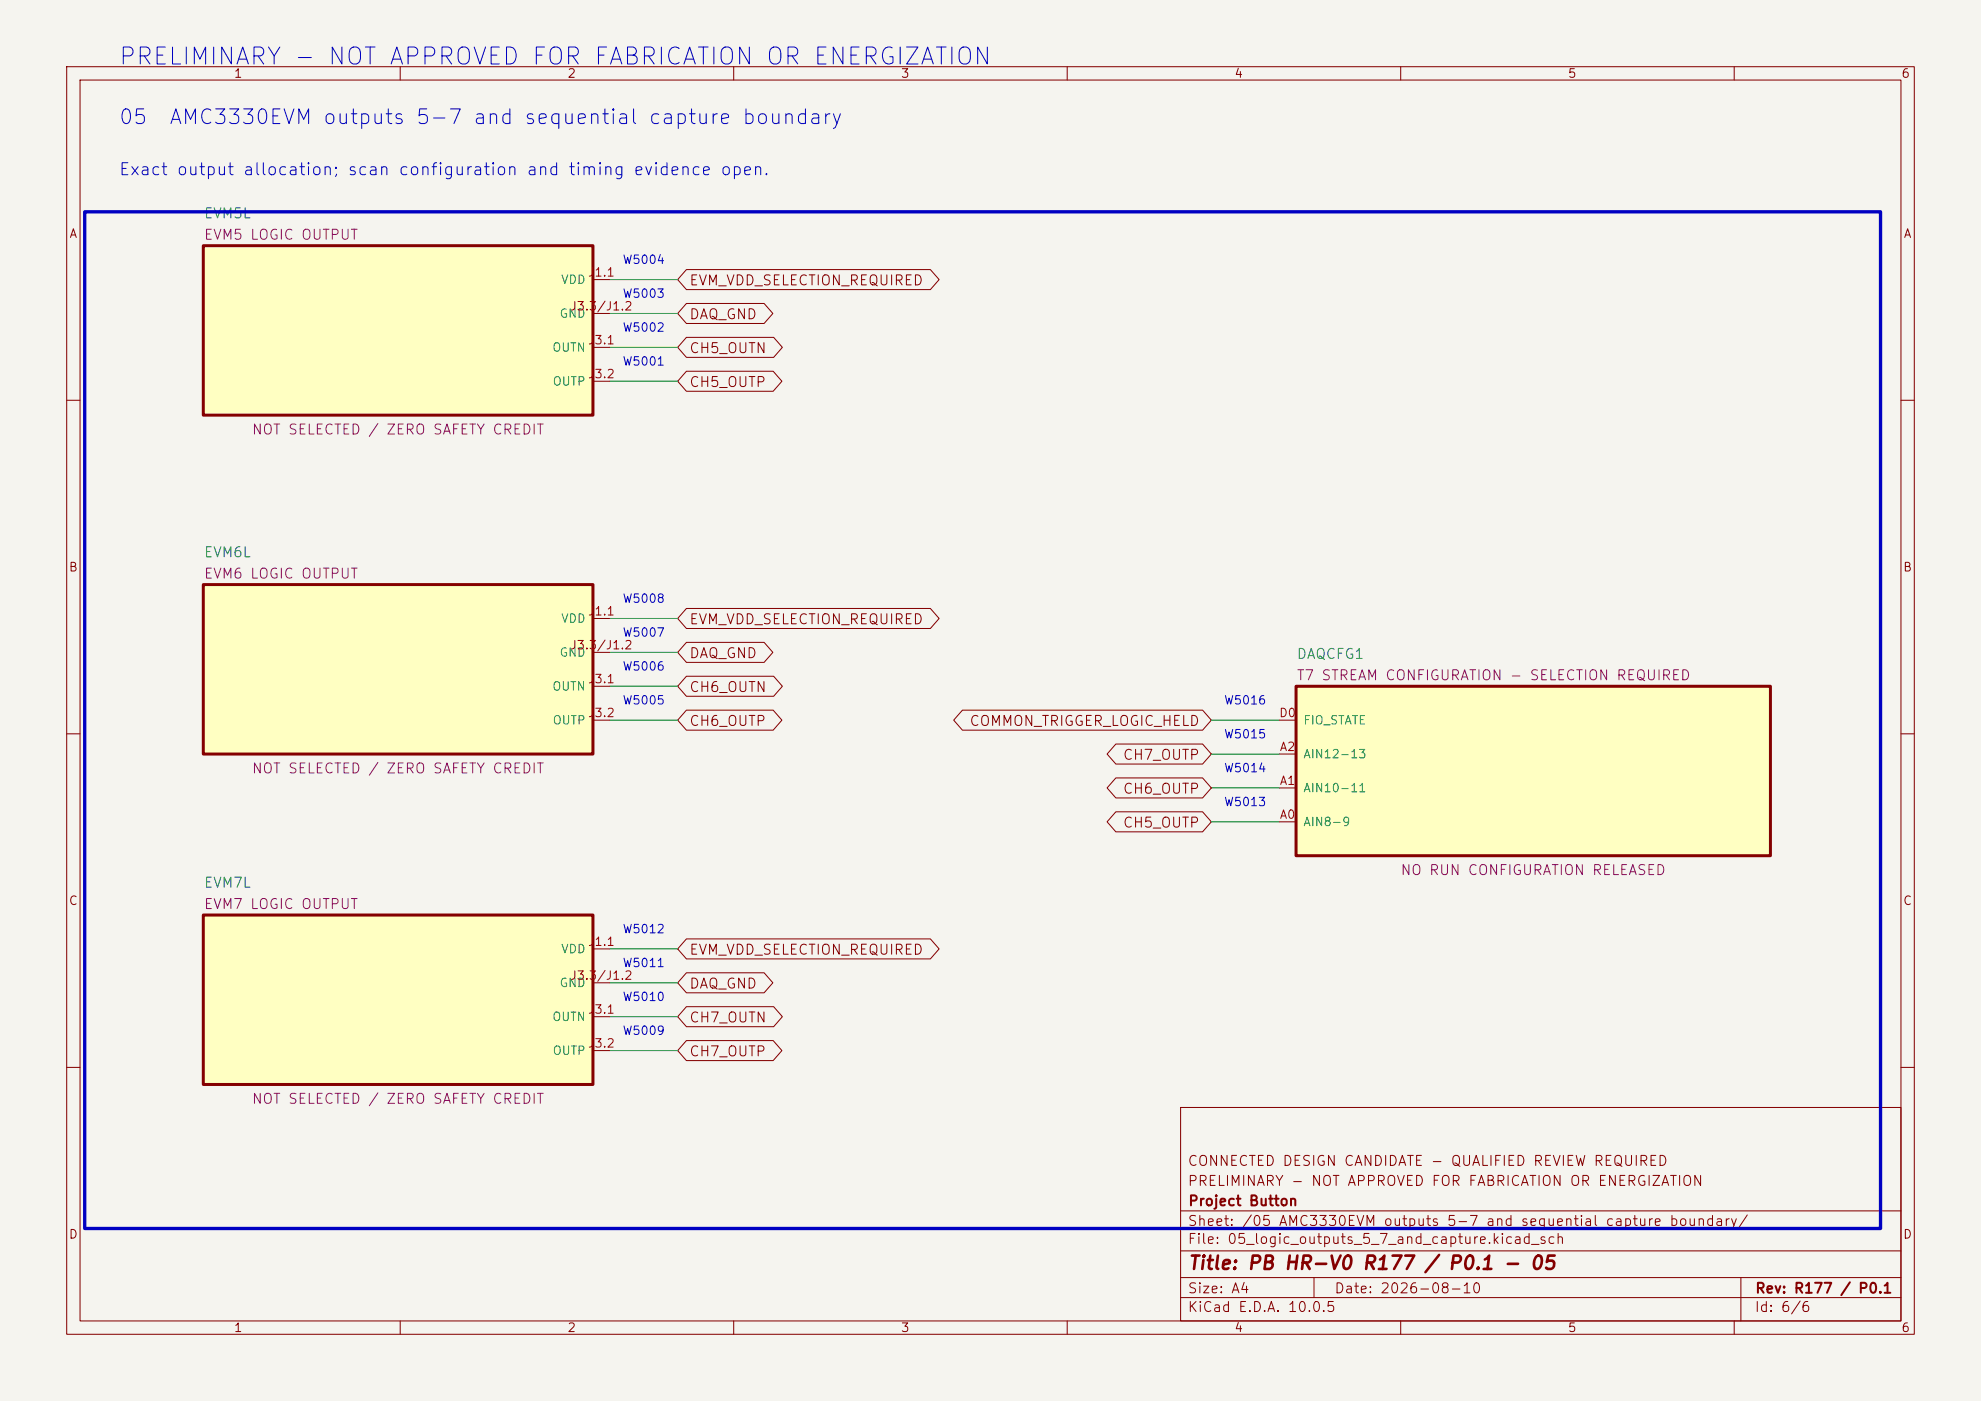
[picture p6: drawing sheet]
<svg xmlns="http://www.w3.org/2000/svg" width="297mm" height="210mm" viewBox="0 0 297 210" stroke-linecap="round" stroke-linejoin="round" font-family="sans-serif">
<path d="M0 0h297v210h-297z" fill="#f5f4ef" stroke="#f5f4ef" stroke-width=".15"/>
<g fill="none" stroke="#840000" stroke-width=".15">
<path d="M10 10h277v190h-277zM12 12h273v186h-273zM60 10v2M110 10v2M160 10v2M210 10v2M260 10v2M10 60h2M285 60h2M10 110h2M285 110h2M10 160h2"/>
<path d="M177 166h108v32h-108zM285 160h2M60 198v2M110 198v2M160 198v2M177 194.5h108M177 191.5h108M177 187.5h108M177 181.5h108M197 191.5v3M210 198v2M260 198v2"/>
<path d="M261 191.5v6.5"/>
</g>
<path d="M30.5 36.8h58.4v25.4h-58.4z" fill="#ffffc2"/>
<path d="M30.5 36.8h58.4v25.4h-58.4z" fill="none" stroke="#840000" stroke-width=".45"/>
<path d="M88.9 41.9h2.5M88.9 52.1h2.5M88.9 57.2h2.5M88.9 47h2.5" fill="none" stroke="#840000" stroke-width=".15"/>
<path d="M30.5 137.2h58.4v25.4h-58.4z" fill="#ffffc2"/>
<path d="M30.5 137.2h58.4v25.4h-58.4z" fill="none" stroke="#840000" stroke-width=".45"/>
<path d="M88.9 142.2h2.5M88.9 152.4h2.5M88.9 157.5h2.5M88.9 147.3h2.5" fill="none" stroke="#840000" stroke-width=".15"/>
<path d="M194.3 102.9h71.1v25.4h-71.1z" fill="#ffffc2"/>
<path d="M194.3 102.9h71.1v25.4h-71.1z" fill="none" stroke="#840000" stroke-width=".45"/>
<path d="M191.8 118.1h2.5M191.8 113h2.5M191.8 108h2.5M191.8 123.2h2.5" fill="none" stroke="#840000" stroke-width=".15"/>
<path d="M30.5 87.6h58.4v25.4h-58.4z" fill="#ffffc2"/>
<path d="M30.5 87.6h58.4v25.4h-58.4z" fill="none" stroke="#840000" stroke-width=".45"/>
<g fill="none" stroke="#840000" stroke-width=".15">
<path d="M102.9 50.6h13.1l1.3 1.5-1.3 1.5h-13.1l-1.3-1.5zM102.9 55.6h13l1.3 1.6-1.3 1.5h-13l-1.3-1.5zM102.9 45.5h11.7l1.3 1.5-1.3 1.5h-11.7l-1.3-1.5zM102.9 40.4h36.6l1.3 1.5-1.3 1.5h-36.6l-1.3-1.5zM88.9 92.7h2.5M88.9 97.8h2.5M102.9 91.2h36.6l1.3 1.5-1.3 1.5h-36.6l-1.3-1.5zM102.9 96.3h11.7l1.3 1.5-1.3 1.5h-11.7l-1.3-1.5zM88.9 102.9h2.5M88.9 108h2.5M102.9 106.4h13l1.3 1.6-1.3 1.5h-13l-1.3-1.5zM102.9 101.4h13.1l1.3 1.5-1.3 1.5h-13.1l-1.3-1.5z"/>
<path d="M144.3 106.4h36l1.3 1.6-1.3 1.5h-36l-1.3-1.5zM167.3 111.5h13l1.3 1.5-1.3 1.5h-13l-1.3-1.5zM167.3 116.6h13l1.3 1.5-1.3 1.5h-13l-1.3-1.5zM167.3 121.7h13l1.3 1.5-1.3 1.5h-13l-1.3-1.5zM102.9 140.7h36.6l1.3 1.5-1.3 1.5h-36.6l-1.3-1.5zM102.9 145.8h11.7l1.3 1.5-1.3 1.5h-11.7l-1.3-1.5zM102.9 150.9h13.1l1.3 1.5-1.3 1.5h-13.1l-1.3-1.5zM102.9 156h13l1.3 1.5-1.3 1.5h-13l-1.3-1.5z"/>
</g>
<g fill="none" stroke="#009600" stroke-width=".15">
<path d="M91.4 41.9h10.2M91.4 52.1h10.2M91.4 47h10.2M91.4 57.2h10.2M91.4 92.7h10.2M91.4 97.8h10.2M91.4 108h10.2M91.4 102.9h10.2M181.6 108h10.2M181.6 118.1h10.2M181.6 113h10.2M181.6 123.2h10.2"/>
<path d="M91.4 152.4h10.2M91.4 157.5h10.2M91.4 147.3h10.2M91.4 142.2h10.2"/>
</g>
<path d="M12.7 31.8h269.2v152.4h-269.2z" fill="none" stroke="#0000c2" stroke-width=".5"/>
<text font-size="2.5" fill="#0000c2" x="17.6" y="10.4">PRELIMINARY - NOT APPROVED FOR FABRICATION OR ENERGIZATION</text>
<g font-size="2.2" fill="#0000c2">
<text x="17.7" y="19.2">05</text>
<text x="25.2" y="19.2">AMC3330EVM outputs 5-7 and sequential capture boundary</text>
</g>
<text font-size="2" fill="#840000" x="178" y="190.8">Title: PB HR-V0 R177 / P0.1 - 05</text>
<text font-size="1.8" fill="#0000c2" x="17.7" y="26.7">Exact output allocation; scan configuration and timing evidence open.</text>
<g font-size="1.5" fill="#006464">
<text x="30.5" y="33.1">EVM5L</text>
<text x="30.5" y="83.9">EVM6L</text>
<text x="194.3" y="99.2">DAQCFG1</text>
<text x="30.5" y="133.4">EVM7L</text>
</g>
<g font-size="1.5" fill="#840084">
<text x="30.5" y="36.3">EVM5 LOGIC OUTPUT</text>
<text x="37.6" y="65.5">NOT SELECTED / ZERO SAFETY CREDIT</text>
<text x="30.5" y="87.1">EVM6 LOGIC OUTPUT</text>
<text x="194.3" y="102.4">T7 STREAM CONFIGURATION - SELECTION REQUIRED</text>
<text x="37.6" y="116.3">NOT SELECTED / ZERO SAFETY CREDIT</text>
<text x="209.9" y="131.6">NO RUN CONFIGURATION RELEASED</text>
<text x="30.5" y="136.6">EVM7 LOGIC OUTPUT</text>
<text x="37.6" y="165.8">NOT SELECTED / ZERO SAFETY CREDIT</text>
</g>
<g font-size="1.5" fill="#840000">
<text x="103.2" y="43.2">EVM_VDD_SELECTION_REQUIRED</text>
<text x="103.2" y="53.3">CH5_OUTN</text>
<text x="103.2" y="48.2">DAQ_GND</text>
<text x="103.2" y="58.4">CH5_OUTP</text>
<text x="103.2" y="94">EVM_VDD_SELECTION_REQUIRED</text>
<text x="103.2" y="99">DAQ_GND</text>
<text x="103.2" y="104.1">CH6_OUTN</text>
<text x="103.2" y="109.2">CH6_OUTP</text>
<text x="145.2" y="109.2">COMMON_TRIGGER_LOGIC_HELD</text>
<text x="168.2" y="114.3">CH7_OUTP</text>
<text x="168.2" y="119.4">CH6_OUTP</text>
<text x="168.2" y="124.4">CH5_OUTP</text>
<text x="103.2" y="143.5">EVM_VDD_SELECTION_REQUIRED</text>
<text x="103.2" y="148.6">DAQ_GND</text>
<text x="103.2" y="153.6">CH7_OUTN</text>
<text x="103.2" y="158.7">CH7_OUTP</text>
<text x="178" y="178.1">PRELIMINARY - NOT APPROVED FOR FABRICATION OR ENERGIZATION</text>
<text x="178" y="175.1">CONNECTED DESIGN CANDIDATE - QUALIFIED REVIEW REQUIRED</text>
<text x="178" y="184.1">Sheet: /05 AMC3330EVM outputs 5-7 and sequential capture boundary/</text>
<text x="178" y="181.1">Project Button</text>
<text x="178" y="186.8">File: 05_logic_outputs_5_7_and_capture.kicad_sch</text>
<text x="178" y="197">KiCad E.D.A. 10.0.5</text>
<text x="178" y="194.2">Size: A4</text>
<text x="200" y="194.2">Date: 2026-08-10</text>
<text x="263" y="197">Id: 6/6</text>
<text x="263" y="194.2">Rev: R177 / P0.1</text>
</g>
<g font-size="1.3" fill="#840000">
<text x="35" y="12">1</text>
<text x="85" y="12">2</text>
<text x="135" y="12">3</text>
<text x="185" y="12">4</text>
<text x="235" y="12">5</text>
<text x="285" y="12">6</text>
<text x="10.3" y="36">A</text>
<text x="285.3" y="36">A</text>
<text x="10.2" y="86">B</text>
<text x="285.2" y="86">B</text>
<text x="10.2" y="136">C</text>
<text x="285.2" y="136">C</text>
<text x="10.2" y="186">D</text>
<text x="285.2" y="186">D</text>
<text x="35" y="200">1</text>
<text x="85" y="200">2</text>
<text x="135" y="200">3</text>
<text x="185" y="200">4</text>
<text x="235" y="200">5</text>
<text x="285" y="200">6</text>
</g>
<g font-size="1.3" fill="#a90000">
<text x="88" y="41.8">J1.1</text>
<text x="85.4" y="46.9">J3.3/J1.2</text>
<text x="88" y="51.9">J3.1</text>
<text x="88" y="57">J3.2</text>
<text x="88" y="92.6">J1.1</text>
<text x="85.4" y="97.7">J3.3/J1.2</text>
<text x="88" y="102.7">J3.1</text>
<text x="88" y="107.8">J3.2</text>
<text x="191.7" y="107.8">D0</text>
<text x="191.8" y="112.9">A2</text>
<text x="191.8" y="118">A1</text>
<text x="191.8" y="123.1">A0</text>
<text x="88" y="142.1">J1.1</text>
<text x="85.4" y="147.2">J3.3/J1.2</text>
<text x="88" y="152.3">J3.1</text>
<text x="88" y="157.3">J3.2</text>
</g>
<g font-size="1.3" fill="#0000c2">
<text x="93.2" y="39.9">W5004</text>
<text x="93.2" y="45">W5003</text>
<text x="93.2" y="50">W5002</text>
<text x="93.2" y="55.1">W5001</text>
<text x="93.2" y="90.7">W5008</text>
<text x="93.2" y="95.8">W5007</text>
<text x="93.2" y="100.8">W5006</text>
<text x="93.2" y="105.9">W5005</text>
<text x="183.4" y="105.9">W5016</text>
<text x="183.4" y="111">W5015</text>
<text x="183.4" y="116.1">W5014</text>
<text x="183.4" y="121.2">W5013</text>
<text x="93.2" y="140.2">W5012</text>
<text x="93.2" y="145.3">W5011</text>
<text x="93.2" y="150.4">W5010</text>
<text x="93.2" y="155.5">W5009</text>
</g>
<g font-size="1.3" fill="#006464">
<text x="83.8" y="48">GND</text>
<text x="84" y="42.9">VDD</text>
<text x="82.7" y="53">OUTN</text>
<text x="82.8" y="58.1">OUTP</text>
<text x="84" y="93.7">VDD</text>
<text x="83.8" y="98.8">GND</text>
<text x="82.7" y="103.8">OUTN</text>
<text x="82.8" y="108.9">OUTP</text>
<text x="195.3" y="114">AIN12-13</text>
<text x="195.3" y="108.9">FIO_STATE</text>
<text x="195.3" y="119.1">AIN10-11</text>
<text x="195.3" y="124.2">AIN8-9</text>
<text x="84" y="143.2">VDD</text>
<text x="83.8" y="148.3">GND</text>
<text x="82.7" y="153.4">OUTN</text>
<text x="82.8" y="158.4">OUTP</text>
</g>
</svg>
